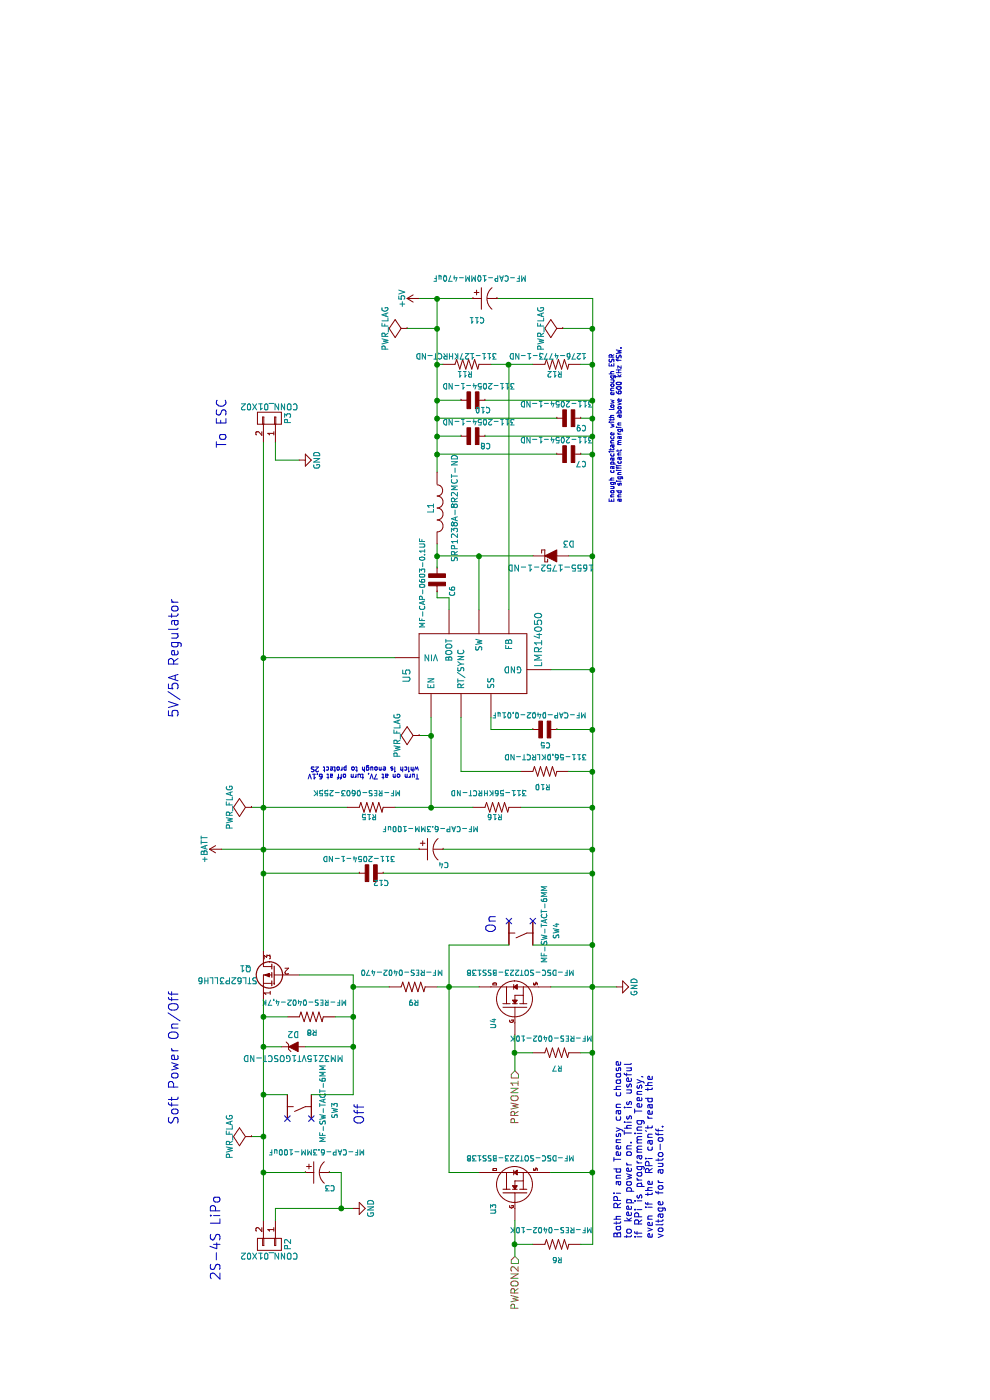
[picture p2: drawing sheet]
EESchema Schematic File Version 2
LIBS:power
LIBS:device
LIBS:transistors
LIBS:conn
LIBS:linear
LIBS:regul
LIBS:74xx
LIBS:cmos4000
LIBS:adc-dac
LIBS:memory
LIBS:xilinx
LIBS:microcontrollers
LIBS:dsp
LIBS:microchip
LIBS:analog_switches
LIBS:motorola
LIBS:texas
LIBS:intel
LIBS:audio
LIBS:interface
LIBS:digital-audio
LIBS:philips
LIBS:display
LIBS:cypress
LIBS:siliconi
LIBS:opto
LIBS:atmel
LIBS:contrib
LIBS:valves
LIBS:teensy_3
LIBS:MF_Aesthetics
LIBS:MF_Connectors
LIBS:MF_Discrete_Semiconductor
LIBS:MF_Displays
LIBS:MF_Frequency_Control
LIBS:MF_IC_Analog
LIBS:MF_IC_Digital
LIBS:MF_IC_Power
LIBS:MF_LEDs
LIBS:MF_Passives
LIBS:MF_Sensors
LIBS:MF_Switches
LIBS:maxim
LIBS:teensy_32_carrier-cache
EELAYER 25 0
EELAYER END
$Descr A4 11693 8268
encoding utf-8
Sheet 2 2
Title ""
Date ""
Rev ""
Comp ""
Comment1 ""
Comment2 ""
Comment3 ""
Comment4 ""
$EndDescr
$Comp
L LMR14050 U5
U 1 1
P 6200 3750
F 0 "U5" H 6050 4100 60  0000 C CNN
F 1 "LMR14050" H 6350 3000 60  0000 C CNN
F 2 "teensy:POWERPAD-8" H 6200 3750 60  0001 C CNN
F 3 "" H 6200 3750 60  0000 C CNN
	1    6200 3750
	1    0    0    -1  
$EndComp
$Comp
L CONN_01X02 P2
U 1 1
P 1300 2250
F 0 "P2" H 1300 2400 50  0000 C CNN
F 1 "CONN_01X02" V 1400 2250 50  0000 C CNN
F 2 "teensy:SCREW-3.5MM" H 1300 2250 50  0001 C CNN
F 3 "" H 1300 2250 50  0000 C CNN
	1    1300 2250
	-1   0    0    1   
$EndComp
$Comp
L CONN_01X02 P3
U 1 1
P 8200 2250
F 0 "P3" H 8200 2400 50  0000 C CNN
F 1 "CONN_01X02" V 8300 2250 50  0000 C CNN
F 2 "teensy:SCREW-3.5MM" H 8200 2250 50  0001 C CNN
F 3 "" H 8200 2250 50  0000 C CNN
	1    8200 2250
	1    0    0    1   
$EndComp
Wire Wire Line
	8000 2300 7850 2300
Wire Wire Line
	7850 2300 7850 2500
Wire Wire Line
	1500 2300 1600 2300
Wire Wire Line
	1600 2300 1600 2950
$Comp
L GND #PWR31
U 1 1
P 1600 2950
F 0 "#PWR31" H 1600 2700 50  0001 C CNN
F 1 "GND" H 1600 2800 50  0000 C CNN
F 2 "" H 1600 2950 50  0000 C CNN
F 3 "" H 1600 2950 50  0000 C CNN
	1    1600 2950
	1    0    0    -1  
$EndComp
$Comp
L GND #PWR34
U 1 1
P 7850 2500
F 0 "#PWR34" H 7850 2250 50  0001 C CNN
F 1 "GND" H 7850 2350 50  0000 C CNN
F 2 "" H 7850 2500 50  0000 C CNN
F 3 "" H 7850 2500 50  0000 C CNN
	1    7850 2500
	1    0    0    -1  
$EndComp
$Comp
L RESISTOR_0402 R8
U 1 1
P 3200 2600
F 0 "R8" V 3100 2550 45  0000 L BNN
F 1 "MF-RES-0402-4.7K" V 3350 2300 45  0000 L BNN
F 2 "MF_Passives:MF_Passives-R0402" H 3450 2510 20  0001 C CNN
F 3 "" H 3200 2600 60  0001 C CNN
	1    3200 2600
	1    0    0    -1  
$EndComp
$Comp
L RESISTOR_0402 R9
U 1 1
P 3450 3450
F 0 "R9" V 3350 3400 45  0000 L BNN
F 1 "MF-RES-0402-470" V 3600 3200 45  0000 L BNN
F 2 "MF_Passives:MF_Passives-R0402" H 3700 3360 20  0001 C CNN
F 3 "" H 3450 3450 60  0001 C CNN
	1    3450 3450
	1    0    0    -1  
$EndComp
$Comp
L RESISTOR_0402 R7
U 1 1
P 2900 4650
F 0 "R7" V 2800 4600 45  0000 L BNN
F 1 "MF-RES-0402-10K" V 3050 4350 45  0000 L BNN
F 2 "MF_Passives:MF_Passives-R0402" H 3150 4560 20  0001 C CNN
F 3 "" H 2900 4650 60  0001 C CNN
	1    2900 4650
	1    0    0    -1  
$EndComp
$Comp
L N-CHANNEL_FET_BSS138_SOT-23-3 U4
U 1 1
P 3350 4300
F 0 "U4" H 3100 4450 45  0000 L BNN
F 1 "MF-DSC-SOT223-BSS138" V 3600 3800 45  0000 L BNN
F 2 "MF_Discrete_Semiconductor:MF_Discrete_Semiconductor-SOT-23-3" H 3848 4371 20  0001 C CNN
F 3 "" H 3350 4300 60  0001 C CNN
	1    3350 4300
	1    0    0    -1  
$EndComp
$Comp
L TACT_6MM SW4
U 1 1
P 3900 4350
F 0 "SW4" H 3850 4050 45  0000 L CNN
F 1 "MF-SW-TACT-6MM" H 3650 4150 45  0000 L CNN
F 2 "MF_Switches:MF_Switches-TACT6MM" H 3800 4510 20  0001 L CNN
F 3 "" H 3900 4350 60  0001 C CNN
	1    3900 4350
	1    0    0    -1  
$EndComp
$Comp
L TACT_6MM SW3
U 1 1
P 2450 2500
F 0 "SW3" H 2350 2200 45  0000 L CNN
F 1 "MF-SW-TACT-6MM" H 2150 2300 45  0000 L CNN
F 2 "MF_Switches:MF_Switches-TACT6MM" H 2350 2660 20  0001 L CNN
F 3 "" H 2450 2500 60  0001 C CNN
	1    2450 2500
	1    0    0    -1  
$EndComp
Wire Wire Line
	1500 2200 3350 2200
Wire Wire Line
	3200 2200 3200 2400
Connection ~ 3200 2200
Wire Wire Line
	2550 2200 2550 2400
Connection ~ 2550 2200
Wire Wire Line
	2550 2600 2550 2950
Wire Wire Line
	2550 2950 3550 2950
Wire Wire Line
	3450 2950 3450 3250
Wire Wire Line
	3200 2800 3200 2950
Connection ~ 3200 2950
Connection ~ 3450 2950
Wire Wire Line
	3450 3650 3450 4000
Wire Wire Line
	1900 3750 3800 3750
Wire Wire Line
	3800 3750 3800 4250
Connection ~ 3450 3750
Wire Wire Line
	3800 4950 3800 4450
Wire Wire Line
	1300 4950 9200 4950
Wire Wire Line
	3450 4600 3450 5150
Wire Wire Line
	2900 4950 2900 4850
Connection ~ 3450 4950
Wire Wire Line
	2750 4300 3050 4300
Wire Wire Line
	2900 4300 2900 4450
Connection ~ 2900 4300
$Comp
L RESISTOR_0402 R6
U 1 1
P 1300 4650
F 0 "R6" V 1200 4600 45  0000 L BNN
F 1 "MF-RES-0402-10K" V 1450 4350 45  0000 L BNN
F 2 "MF_Passives:MF_Passives-R0402" H 1550 4560 20  0001 C CNN
F 3 "" H 1300 4650 60  0001 C CNN
	1    1300 4650
	1    0    0    -1  
$EndComp
$Comp
L N-CHANNEL_FET_BSS138_SOT-23-3 U3
U 1 1
P 1800 4300
F 0 "U3" H 1550 4450 45  0000 L BNN
F 1 "MF-DSC-SOT223-BSS138" V 2050 3800 45  0000 L BNN
F 2 "MF_Discrete_Semiconductor:MF_Discrete_Semiconductor-SOT-23-3" H 2298 4371 20  0001 C CNN
F 3 "" H 1800 4300 60  0001 C CNN
	1    1800 4300
	1    0    0    -1  
$EndComp
Wire Wire Line
	1900 4950 1900 4600
Connection ~ 2900 4950
Wire Wire Line
	1300 4950 1300 4850
Connection ~ 1900 4950
Wire Wire Line
	1300 4450 1300 4300
Wire Wire Line
	1200 4300 1500 4300
Connection ~ 1300 4300
Wire Wire Line
	1900 3750 1900 4000
Text HLabel 2750 4300 0    60   Input ~ 0
PRWON1
Text HLabel 1200 4300 0    60   Input ~ 0
PWRON2
Wire Wire Line
	3750 2200 8000 2200
Wire Wire Line
	4600 1850 4600 3500
Connection ~ 4600 2200
$Comp
L +BATT #PWR33
U 1 1
P 4600 1850
F 0 "#PWR33" H 4600 1700 50  0001 C CNN
F 1 "+BATT" H 4600 1990 50  0000 C CNN
F 2 "" H 4600 1850 50  0000 C CNN
F 3 "" H 4600 1850 50  0000 C CNN
	1    4600 1850
	1    0    0    -1  
$EndComp
Wire Wire Line
	4950 2100 4950 2900
Connection ~ 4950 2200
$Comp
L PWR_FLAG #FLG5
U 1 1
P 4950 2100
F 0 "#FLG5" H 4950 2195 50  0001 C CNN
F 1 "PWR_FLAG" H 4950 2280 50  0000 C CNN
F 2 "" H 4950 2100 50  0000 C CNN
F 3 "" H 4950 2100 50  0000 C CNN
	1    4950 2100
	1    0    0    -1  
$EndComp
Wire Wire Line
	2200 2200 2200 2100
Connection ~ 2200 2200
$Comp
L PWR_FLAG #FLG4
U 1 1
P 2200 2100
F 0 "#FLG4" H 2200 2195 50  0001 C CNN
F 1 "PWR_FLAG" H 2200 2280 50  0000 C CNN
F 2 "" H 2200 2100 50  0000 C CNN
F 3 "" H 2200 2100 50  0000 C CNN
	1    2200 2100
	1    0    0    -1  
$EndComp
$Comp
L GND #PWR32
U 1 1
P 3450 5150
F 0 "#PWR32" H 3450 4900 50  0001 C CNN
F 1 "GND" H 3450 5000 50  0000 C CNN
F 2 "" H 3450 5150 50  0000 C CNN
F 3 "" H 3450 5150 50  0000 C CNN
	1    3450 5150
	1    0    0    -1  
$EndComp
Wire Wire Line
	8950 4950 8950 4700
Connection ~ 3800 4950
$Comp
L PWR_FLAG #FLG8
U 1 1
P 8950 4700
F 0 "#FLG8" H 8950 4795 50  0001 C CNN
F 1 "PWR_FLAG" H 8950 4880 50  0000 C CNN
F 2 "" H 8950 4700 50  0000 C CNN
F 3 "" H 8950 4700 50  0000 C CNN
	1    8950 4700
	1    0    0    -1  
$EndComp
$Comp
L CAPACITOR_P_6.3MM C3
U 1 1
P 1900 2650
F 0 "C3" V 1800 2500 45  0000 L BNN
F 1 "MF-CAP-6.3MM-100uF" V 2100 2250 45  0000 L BNN
F 2 "MF_Passives:MF_Passives-CP6.3MM" H 2170 2560 20  0001 C CNN
F 3 "" H 1900 2650 60  0001 C CNN
	1    1900 2650
	1    0    0    -1  
$EndComp
Wire Wire Line
	1600 2850 1900 2850
Wire Wire Line
	1900 2850 1900 2750
Connection ~ 1600 2850
Wire Wire Line
	1900 2550 1900 2200
Connection ~ 1900 2200
$Comp
L CAPACITOR_P_6.3MM C4
U 1 1
P 4600 3600
F 0 "C4" V 4500 3450 45  0000 L BNN
F 1 "MF-CAP-6.3MM-100uF" V 4800 3200 45  0000 L BNN
F 2 "MF_Passives_CP6.3MM" H 4870 3510 20  0001 C CNN
F 3 "" H 4600 3600 60  0001 C CNN
	1    4600 3600
	1    0    0    -1  
$EndComp
Wire Wire Line
	6200 2200 6200 3300
Connection ~ 6200 2200
Wire Wire Line
	4950 3600 5700 3600
$Comp
L D_Schottky D3
U 1 1
P 7050 4600
F 0 "D3" H 7200 4700 50  0000 C CNN
F 1 "1655-1752-1-ND" H 7050 4500 50  0000 C CNN
F 2 "teensy:TO-277B" H 7050 4600 50  0001 C CNN
F 3 "" H 7050 4600 50  0000 C CNN
	1    7050 4600
	0    1    1    0   
$EndComp
Wire Wire Line
	7050 4950 7050 4750
Connection ~ 7050 4950
Wire Wire Line
	7050 3650 7050 4450
Wire Wire Line
	7050 4000 6600 4000
$Comp
L CAPACITOR_NP_0603 C6
U 1 1
P 6850 3650
F 0 "C6" V 6750 3700 45  0000 L BNN
F 1 "MF-CAP-0603-0.1UF" V 7000 3300 45  0000 L BNN
F 2 "MF_Passives_C0603" H 7100 3560 20  0001 C CNN
F 3 "" H 6850 3650 60  0001 C CNN
	1    6850 3650
	0    -1   -1   0   
$EndComp
Connection ~ 7050 4000
$Comp
L RESISTOR_0603 R11
U 1 1
P 8650 3900
F 0 "R11" V 8600 3850 45  0000 L BNN
F 1 "311-127KHRCT-ND" V 8750 3650 45  0000 L BNN
F 2 "MF_Passives:MF_Passives-R0603" H 8900 3810 20  0001 C CNN
F 3 "" H 8650 3900 60  0001 C CNN
	1    8650 3900
	1    0    0    -1  
$EndComp
$Comp
L RESISTOR_0603 R12
U 1 1
P 8650 4650
F 0 "R12" V 8600 4600 45  0000 L BNN
F 1 "1276-4773-1-ND" V 8750 4400 45  0000 L BNN
F 2 "MF_Passives:MF_Passives-R0603" H 8900 4560 20  0001 C CNN
F 3 "" H 8650 4650 60  0001 C CNN
	1    8650 4650
	1    0    0    -1  
$EndComp
Wire Wire Line
	8650 4950 8650 4850
Connection ~ 8650 4950
Wire Wire Line
	8650 4100 8650 4450
Wire Wire Line
	6600 4250 8650 4250
Connection ~ 8650 4250
Wire Wire Line
	8650 3650 8650 3700
Wire Wire Line
	7750 3650 9200 3650
Wire Wire Line
	9200 3500 9200 3950
$Comp
L +5V #PWR35
U 1 1
P 9200 3500
F 0 "#PWR35" H 9200 3350 50  0001 C CNN
F 1 "+5V" H 9200 3640 50  0000 C CNN
F 2 "" H 9200 3500 50  0000 C CNN
F 3 "" H 9200 3500 50  0000 C CNN
	1    9200 3500
	1    0    0    -1  
$EndComp
Connection ~ 9200 3650
Wire Wire Line
	9200 4950 9200 4150
Connection ~ 8950 4950
$Comp
L PWR_FLAG #FLG7
U 1 1
P 8950 3400
F 0 "#FLG7" H 8950 3495 50  0001 C CNN
F 1 "PWR_FLAG" H 8950 3580 50  0000 C CNN
F 2 "" H 8950 3400 50  0000 C CNN
F 3 "" H 8950 3400 50  0000 C CNN
	1    8950 3400
	1    0    0    -1  
$EndComp
Wire Wire Line
	8950 3650 8950 3400
Connection ~ 8950 3650
$Comp
L INDUCTOR L1
U 1 1
P 7450 3650
F 0 "L1" V 7400 3650 50  0000 C CNN
F 1 "SRP1238A-8R2MCT-ND" V 7600 3650 50  0000 C CNN
F 2 "teensy:BOURNS_SRP1238A" H 7450 3650 50  0001 C CNN
F 3 "" H 7450 3650 50  0000 C CNN
	1    7450 3650
	0    1    1    0   
$EndComp
Wire Wire Line
	6950 3650 7150 3650
Connection ~ 7050 3650
Connection ~ 8650 3650
$Comp
L RESISTOR_0402 R10
U 1 1
P 5250 4550
F 0 "R10" V 5150 4500 45  0000 L BNN
F 1 "311-56.0KLRCT-ND" V 5400 4200 45  0000 L BNN
F 2 "MF_Passives:MF_Passives-R0402" H 5500 4460 20  0001 C CNN
F 3 "" H 5250 4550 60  0001 C CNN
	1    5250 4550
	1    0    0    -1  
$EndComp
Wire Wire Line
	5700 3850 5250 3850
Wire Wire Line
	5250 3850 5250 4350
Wire Wire Line
	5250 4750 5250 4950
Connection ~ 5250 4950
$Comp
L CAPACITOR_NP_0402 C5
U 1 1
P 5600 4550
F 0 "C5" V 5500 4500 45  0000 L BNN
F 1 "MF-CAP-0402-0.01uF" V 5750 4200 45  0000 L BNN
F 2 "MF_Passives_C0402" H 5850 4460 20  0001 C CNN
F 3 "" H 5600 4550 60  0001 C CNN
	1    5600 4550
	1    0    0    -1  
$EndComp
Wire Wire Line
	5600 4650 5600 4950
Connection ~ 5600 4950
Wire Wire Line
	5600 4450 5600 4100
Wire Wire Line
	5600 4100 5700 4100
Wire Wire Line
	6100 4600 6100 4950
Connection ~ 6100 4950
$Comp
L CAPACITOR_P_10MM C11
U 1 1
P 9200 4050
F 0 "C11" V 9050 4050 45  0000 L BNN
F 1 "MF-CAP-10MM-470uF" V 9400 3700 45  0000 L BNN
F 2 "MF_Passives_CP10MM" H 9470 3960 20  0001 C CNN
F 3 "" H 9200 4050 60  0001 C CNN
	1    9200 4050
	1    0    0    -1  
$EndComp
$Comp
L CAPACITOR_NP_1210 C7
U 1 1
P 7900 4750
F 0 "C7" V 7850 4600 45  0000 L BNN
F 1 "311-2054-1-ND" V 8050 4550 45  0000 L BNN
F 2 "MF_Passives_C1210" H 8150 4660 20  0001 C CNN
F 3 "" H 7900 4750 60  0001 C CNN
	1    7900 4750
	1    0    0    -1  
$EndComp
$Comp
L CAPACITOR_NP_1210 C8
U 1 1
P 8050 3950
F 0 "C8" V 8000 3800 45  0000 L BNN
F 1 "311-2054-1-ND" V 8200 3600 45  0000 L BNN
F 2 "MF_Passives_C1210" H 8300 3860 20  0001 C CNN
F 3 "" H 8050 3950 60  0001 C CNN
	1    8050 3950
	1    0    0    -1  
$EndComp
$Comp
L CAPACITOR_NP_1210 C9
U 1 1
P 8200 4750
F 0 "C9" V 8150 4600 45  0000 L BNN
F 1 "311-2054-1-ND" V 8350 4550 45  0000 L BNN
F 2 "MF_Passives_C1210" H 8450 4660 20  0001 C CNN
F 3 "" H 8200 4750 60  0001 C CNN
	1    8200 4750
	1    0    0    -1  
$EndComp
$Comp
L CAPACITOR_NP_1210 C10
U 1 1
P 8350 3950
F 0 "C10" V 8300 3800 45  0000 L BNN
F 1 "311-2054-1-ND" V 8500 3600 45  0000 L BNN
F 2 "MF_Passives_C1210" H 8600 3860 20  0001 C CNN
F 3 "" H 8350 3950 60  0001 C CNN
	1    8350 3950
	1    0    0    -1  
$EndComp
Wire Wire Line
	7900 4850 7900 4950
Connection ~ 7900 4950
Wire Wire Line
	7900 4650 7900 3650
Connection ~ 7900 3650
Wire Wire Line
	8050 3850 8050 3650
Connection ~ 8050 3650
Wire Wire Line
	8050 4050 8050 4950
Connection ~ 8050 4950
Wire Wire Line
	8200 4950 8200 4850
Connection ~ 8200 4950
Wire Wire Line
	8200 4650 8200 3650
Connection ~ 8200 3650
Wire Wire Line
	8350 3650 8350 3850
Connection ~ 8350 3650
Wire Wire Line
	8350 4050 8350 4950
Connection ~ 8350 4950
NoConn ~ 4000 4450
NoConn ~ 4000 4250
NoConn ~ 2350 2600
NoConn ~ 2350 2400
Text Notes 5700 1500 0    79   ~ 0
5V/5A Regulator
Text Notes 2300 1500 0    79   ~ 0
Soft Power On/Off
Text Notes 7950 1900 0    79   ~ 0
To ESC
Text Notes 1000 1850 0    79   ~ 0
2S-4S LiPo
Text Notes 1350 5550 0    59   ~ 0
Both RPi and Teensy can choose\nto keep power on. This is useful \nif RPi is programming Teensy, \neven if the RPi can't read the \nvoltage for auto-off.
Text Notes 3900 4150 0    79   ~ 0
On
Text Notes 2300 3050 0    79   ~ 0
Off
$Comp
L Q_PMOS_SGD Q1
U 1 1
P 3550 2300
F 0 "Q1" H 3850 2350 50  0000 R CNN
F 1 "STL62P3LLH6" H 4200 2250 50  0000 R CNN
F 2 "teensy:POWERFLAT_5x6" H 3750 2400 50  0001 C CNN
F 3 "" H 3550 2300 50  0000 C CNN
	1    3550 2300
	0    1    -1   0   
$EndComp
Wire Wire Line
	4600 3700 4600 4950
Wire Wire Line
	4950 4350 4950 4950
Connection ~ 4950 4950
$Comp
L RESISTOR_0603 R15
U 1 1
P 4950 3100
F 0 "R15" V 4900 3050 45  0000 L BNN
F 1 "MF-RES-0603-255K" V 5100 2850 45  0000 L BNN
F 2 "MF_Passives:MF_Passives-R0603" H 5200 3010 20  0001 C CNN
F 3 "" H 4950 3100 60  0001 C CNN
	1    4950 3100
	1    0    0    -1  
$EndComp
$Comp
L RESISTOR_0603 R16
U 1 1
P 4950 4150
F 0 "R16" V 4900 4100 45  0000 L BNN
F 1 "311-56KHRCT-ND" V 5100 3900 45  0000 L BNN
F 2 "MF_Passives:MF_Passives-R0603" H 5200 4060 20  0001 C CNN
F 3 "" H 4950 4150 60  0001 C CNN
	1    4950 4150
	1    0    0    -1  
$EndComp
Wire Wire Line
	4950 3300 4950 3950
Connection ~ 4950 3600
$Comp
L ZENERsmall D2
U 1 1
P 2950 2450
F 0 "D2" H 2950 2550 50  0000 C CNN
F 1 "MM3Z15VT1GOSCT-ND" H 2950 2350 50  0000 C CNN
F 2 "Diodes_SMD:SOD-323" H 2950 2450 50  0001 C CNN
F 3 "" H 2950 2450 50  0000 C CNN
	1    2950 2450
	0    1    1    0   
$EndComp
Wire Wire Line
	2950 2350 2950 2200
Connection ~ 2950 2200
Wire Wire Line
	2950 2550 2950 2950
Connection ~ 2950 2950
Text Notes 5300 3500 1    39   ~ 0
Turn on at 7V, turn off at 6.1V\nwhich is enough to protect 2S
Text Notes 7500 5200 0    39   ~ 0
Enough capacitance with low enough ESR\nand significant margin above 600 kHz fSW.
Connection ~ 4600 4950
$Comp
L CAPACITOR_NP_1210 C12
U 1 1
P 4400 3100
F 0 "C12" V 4350 2950 45  0000 L BNN
F 1 "311-2054-1-ND" V 4550 2900 45  0000 L BNN
F 2 "MF_Passives_C1210" H 4650 3010 20  0001 C CNN
F 3 "" H 4400 3100 60  0001 C CNN
	1    4400 3100
	1    0    0    -1  
$EndComp
Wire Wire Line
	4400 3200 4400 4950
Connection ~ 4400 4950
Wire Wire Line
	4400 3000 4400 2200
Connection ~ 4400 2200
Wire Wire Line
	3550 2950 3550 2500
Wire Wire Line
	6750 3650 6700 3650
Wire Wire Line
	6700 3650 6700 3750
Wire Wire Line
	6700 3750 6600 3750
Wire Wire Line
	5550 3600 5550 3500
Connection ~ 5550 3600
$Comp
L PWR_FLAG #FLG6
U 1 1
P 5550 3500
F 0 "#FLG6" H 5550 3595 50  0001 C CNN
F 1 "PWR_FLAG" H 5550 3680 50  0000 C CNN
F 2 "" H 5550 3500 50  0000 C CNN
F 3 "" H 5550 3500 50  0000 C CNN
	1    5550 3500
	1    0    0    -1  
$EndComp
$EndSCHEMATC
